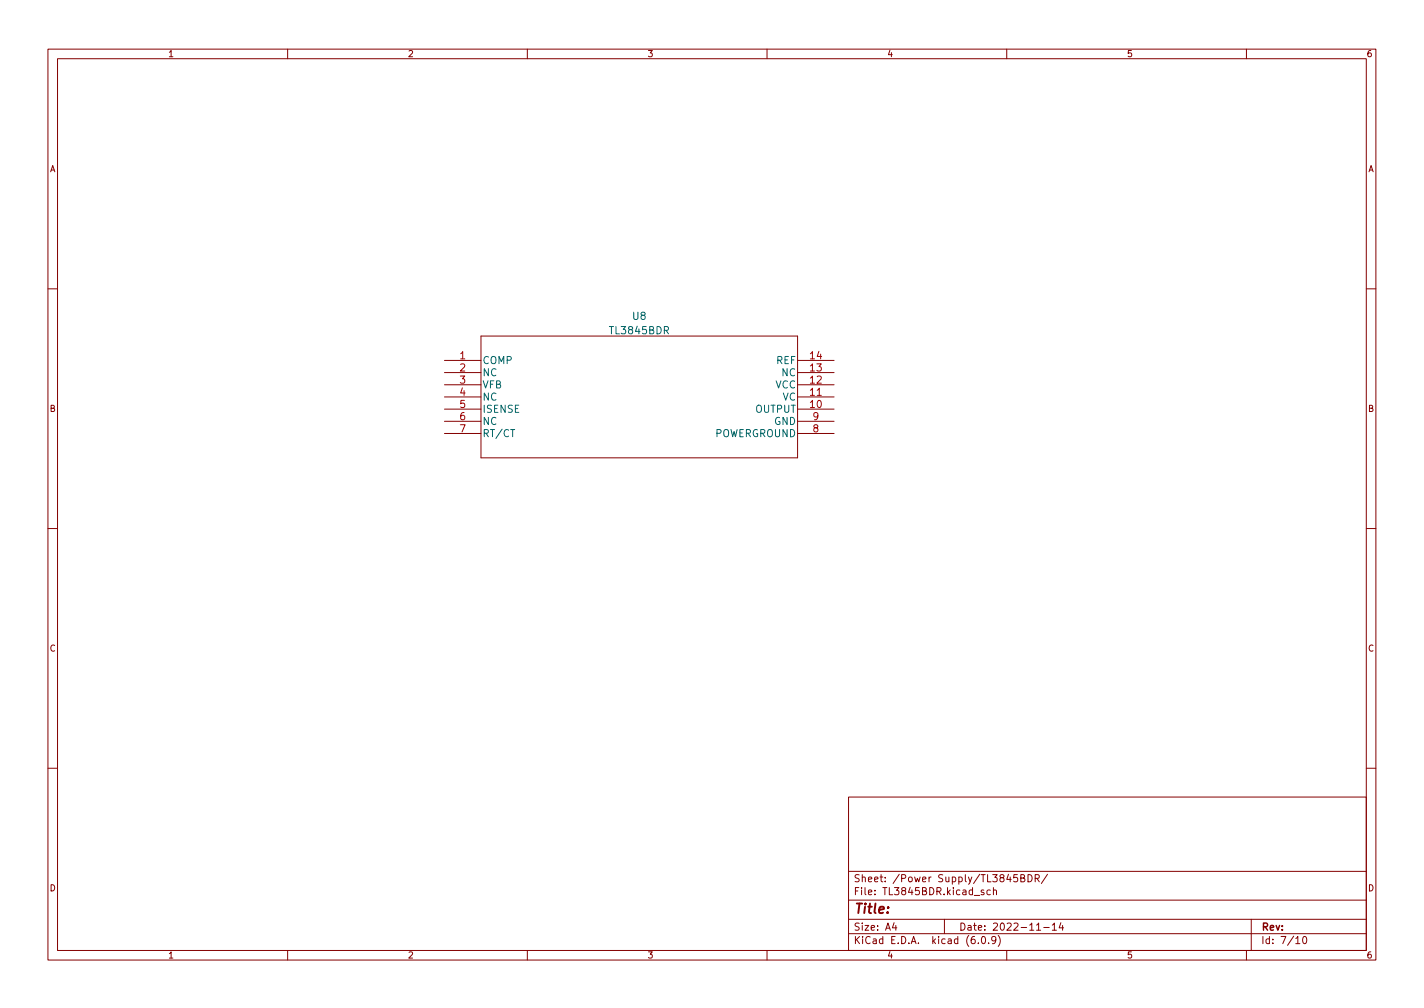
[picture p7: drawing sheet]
<svg xmlns="http://www.w3.org/2000/svg" width="297mm" height="210mm" viewBox="0 0 297 210" stroke-linecap="round" stroke-linejoin="round" font-family="sans-serif">
<g fill="none" stroke="#840000" stroke-width=".21">
<path d="M10 10.2h277v190.1h-277zM12 12.2h273v186.1h-273zM60 10.2v2M110 10.2v2M160 10.2v2M210 10.2v2M260 10.2v2M10 60.2h2M92.7 75.2h7.6M92.7 77.7h7.6M100.3 70.1h66.1v25.4h-66.1zM166.4 75.2h7.6"/>
<path d="M166.4 77.7h7.6M285 60.2h2M92.7 85.3h7.6M92.7 82.8h7.6M92.7 80.3h7.6M92.7 87.9h7.6M92.7 90.4h7.6M166.4 85.3h7.6M166.4 82.8h7.6M166.4 80.3h7.6M166.4 87.9h7.6M166.4 90.4h7.6"/>
<path d="M10 110.2h2M285 110.2h2M10 160.2h2M177 166.3h108v32h-108zM285 160.2h2M60 198.3v2M110 198.3v2M160 198.3v2M177 194.8h108M177 191.8h108M177 187.8h108M177 181.8h108"/>
<path d="M186.5 192.5l-.4 1h1M186.9 193v1M197 191.8v3M204.1 196.7v.1M204.9 195.4l.2-.1a.8 .8 0 0 1 .5 .8 .8 .8 0 0 1-.5 .7 1 1 0 0 1-.2-1.4zM205.2 185.7l-.3-.1-.3 .2 .1 .3 .5 .1v.4h-.6M206.2 196.7v.1M206.6 185.7l-.5-.1-.2 .3 .1 .7h.6M207.2 185.8l.2-.2 .4 .1 .1 .9M207.2 185.1v1.5M207.7 196l-.3 .3h-.3l-.2-.3 .1-.6 .4-.1 .2 .2a.99 .99 0 0 1-.3 1.3h-.3M208.2 195.1a1.72 1.72 0 0 1 0 2.3"/>
<path d="M210 198.3v2M212.2 182.4h-.7l-.1 .7 .2-.1 .5 .1 .2 .2-.1 .5-.2 .1-.6-.1M212.9 183.1h.7l.1-.2-.1-.3-.7-.2v1.5h.6l.2-.1 .1-.4-.4-.3M214.4 182.4a.76 .76 0 0 1 .9 .8 .76 .76 0 0 1-.9 .7zM215.9 183.2l.7-.1 .2-.2-.1-.3-.8-.2v1.5M216.2 194h.9M216.3 183.2l.5 .7M217.7 193.5h1.2M218.5 182.4l-1.3 1.9M219.5 193l.4-.5v1.5M219.5 194h.9M221.3 192.5l-.4 1h1"/>
<path d="M221.6 193v1M260 198.3v2M261 191.8v6.5M270.3 195.8l.4-.5v1.5M270.3 196.8h.9M271.9 195.4l.2-.1a.8 .8 0 0 1 .5 .8 .8 .8 0 0 1-.5 .7 1 1 0 0 1-.2-1.4z"/>
</g>
<text font-size="2.8" fill="#840000" x="178" y="190.6">Title:</text>
<g font-size="2.1" fill="#006464">
<text x="127.4" y="69.7">TL3845BDR</text>
<text x="132" y="66.7">U8</text>
<text x="100.6" y="75.9">COMP</text>
<text x="161.9" y="75.9">REF</text>
<text x="100.6" y="78.5">NC</text>
<text x="100.6" y="81">VFB</text>
<text x="100.6" y="83.5">NC</text>
<text x="161.7" y="81">VCC</text>
<text x="163.1" y="78.5">NC</text>
<text x="163.2" y="83.5">VC</text>
<text x="100.6" y="86.1">ISENSE</text>
<text x="100.6" y="88.6">NC</text>
<text x="157.5" y="86.1">OUTPUT</text>
<text x="161.5" y="88.6">GND</text>
<text x="100.6" y="91.2">RT/CT</text>
<text x="149" y="91.2">POWERGROUND</text>
</g>
<g font-size="2.1" fill="#a90000">
<text x="95.9" y="74.9">1</text>
<text x="95.9" y="77.5">2</text>
<text x="169" y="77.5">13</text>
<text x="169" y="74.9">14</text>
<text x="95.9" y="80">3</text>
<text x="95.9" y="82.5">4</text>
<text x="169" y="82.5">11</text>
<text x="169" y="80">12</text>
<text x="95.9" y="85.1">5</text>
<text x="95.9" y="87.6">6</text>
<text x="169" y="85.1">10</text>
<text x="169.6" y="87.6">9</text>
<text x="95.9" y="90.2">7</text>
<text x="169.6" y="90.2">8</text>
</g>
<g font-size="2.1" fill="#840000">
<text x="178" y="184">Sheet: /Power Supply/TL3845BDR/</text>
<text x="178" y="186.7">File: TL3845BDR.kicad_sch</text>
<text x="178" y="196.9">KiCad E.D.A. kicad (6.0.9)</text>
<text x="178" y="194.1">Size: A4</text>
<text x="200" y="194.1">Date: 2022-11-14</text>
<text x="263" y="194.1">Rev:</text>
<text x="263" y="196.9">Id: 7/10</text>
</g>
<g font-size="1.8" fill="#840000">
<text x="35" y="11.9">1</text>
<text x="85" y="11.9">2</text>
<text x="135" y="11.9">3</text>
<text x="185" y="11.9">4</text>
<text x="235" y="11.9">5</text>
<text x="285" y="11.9">6</text>
<text x="10.3" y="35.9">A</text>
<text x="285.3" y="35.9">A</text>
<text x="10.3" y="85.9">B</text>
<text x="285.3" y="85.9">B</text>
<text x="10.3" y="135.9">C</text>
<text x="285.3" y="135.9">C</text>
<text x="10.3" y="185.9">D</text>
<text x="285.3" y="185.9">D</text>
<text x="35" y="199.9">1</text>
<text x="85" y="199.9">2</text>
<text x="135" y="199.9">3</text>
<text x="185" y="199.9">4</text>
<text x="235" y="199.9">5</text>
<text x="285" y="199.9">6</text>
</g>
</svg>
